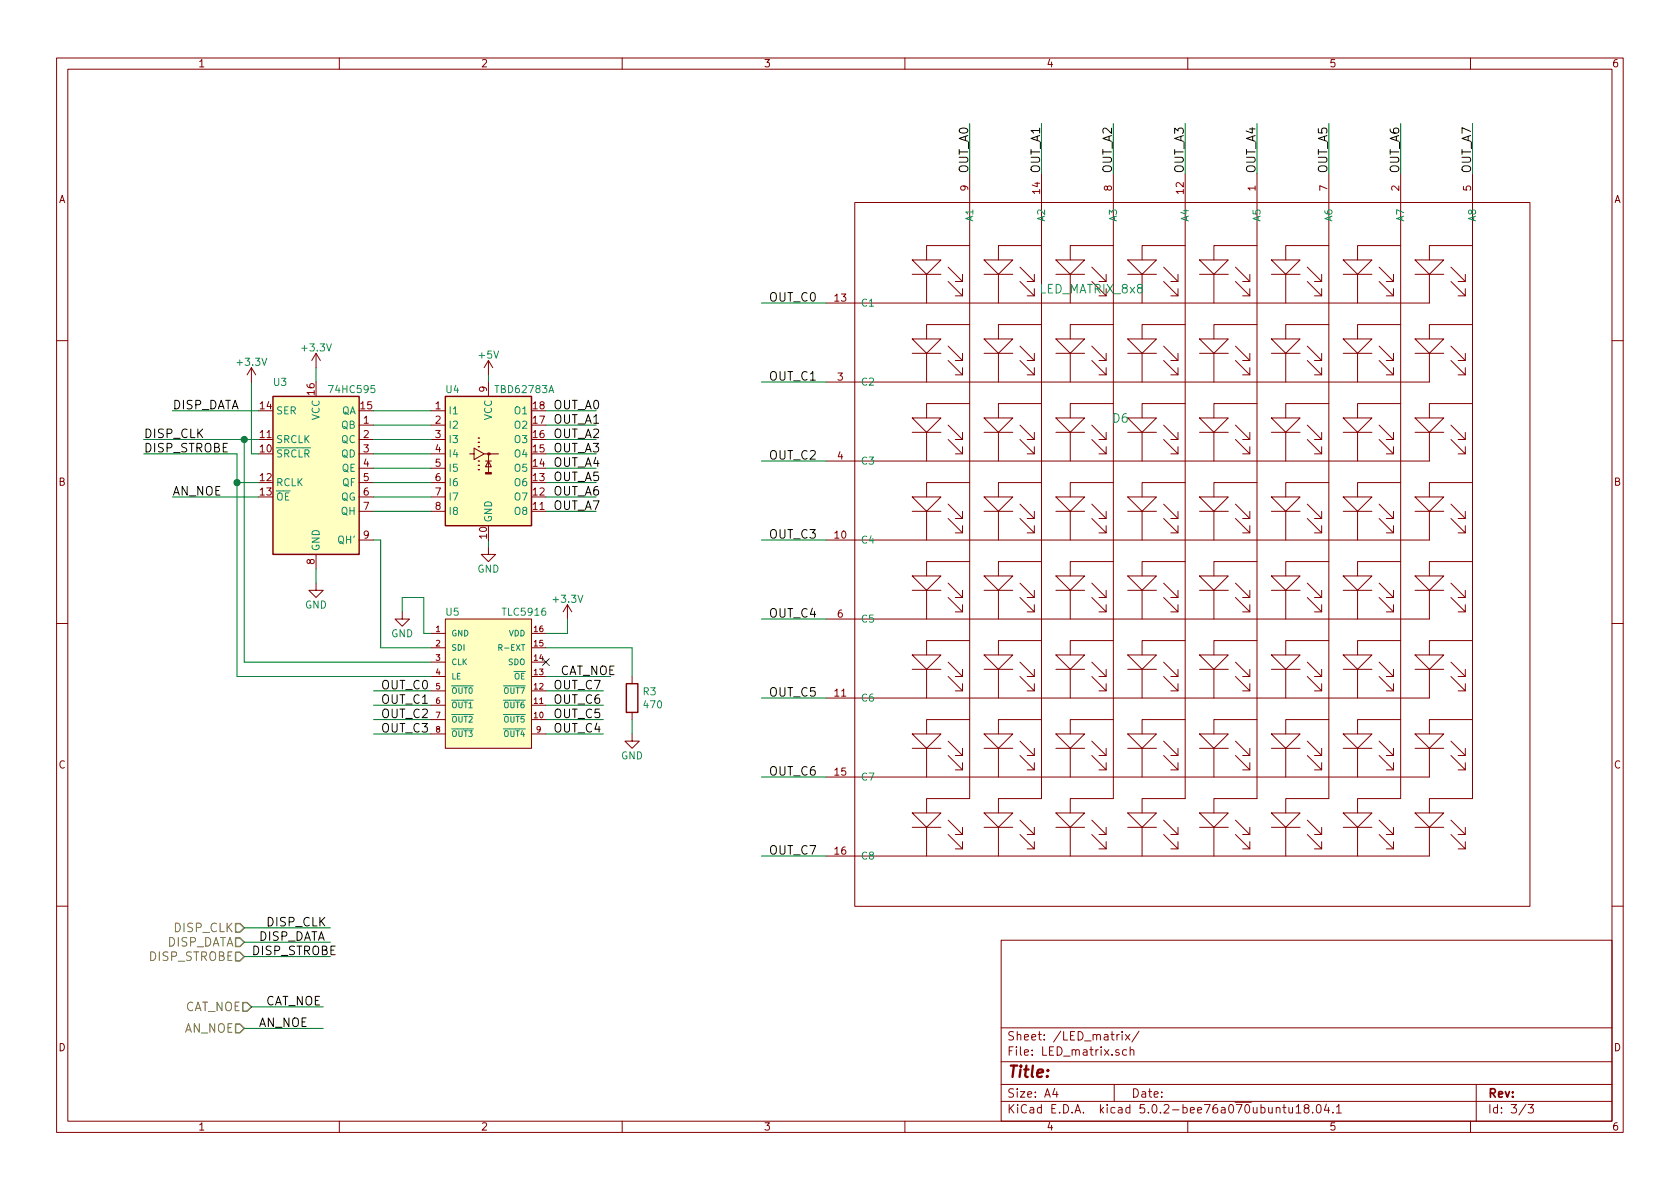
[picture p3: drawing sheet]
EESchema Schematic File Version 4
LIBS:bcl4v2-cache
EELAYER 26 0
EELAYER END
$Descr A4 11693 8268
encoding utf-8
Sheet 3 3
Title ""
Date ""
Rev ""
Comp ""
Comment1 ""
Comment2 ""
Comment3 ""
Comment4 ""
$EndDescr
Text Label 2650 4900 0    60   ~ 0
OUT_C1
Text Label 2650 5100 0    60   ~ 0
OUT_C3
Text Label 3850 5100 0    60   ~ 0
OUT_C4
Text Label 3850 5000 0    60   ~ 0
OUT_C5
Text Label 3850 4900 0    60   ~ 0
OUT_C6
Text Label 3850 4800 0    60   ~ 0
OUT_C7
Text Label 2650 4800 0    60   ~ 0
OUT_C0
Text Label 2650 5000 0    60   ~ 0
OUT_C2
Wire Wire Line
	2600 4900 3000 4900
Wire Wire Line
	3000 5000 2600 5000
Wire Wire Line
	3000 5100 2600 5100
Wire Wire Line
	4200 4800 3800 4800
Wire Wire Line
	4200 4900 3800 4900
Wire Wire Line
	4200 5000 3800 5000
Wire Wire Line
	4200 5100 3800 5100
Wire Wire Line
	3000 4800 2600 4800
$Comp
L bcl4v2-rescue:LED_MATRIX_8x8 D6
U 1 1
P 8300 2650
F 0 "D6" H 7800 2400 60  0000 C CNN
F 1 "LED_MATRIX_8x8" H 7600 3300 60  0000 C CNN
F 2 "kicad_libraries_new:badger_LED_MATRIX_8x8_60.2mmx60.2mm" H 7350 3150 60  0001 C CNN
F 3 "" H 7350 3150 60  0001 C CNN
	1    8300 2650
	1    0    0    -1  
$EndComp
Text Label 5350 2650 0    60   ~ 0
OUT_C1
Text Label 5350 3200 0    60   ~ 0
OUT_C2
Text Label 5350 3750 0    60   ~ 0
OUT_C3
Text Label 5350 4300 0    60   ~ 0
OUT_C4
Text Label 5350 4850 0    60   ~ 0
OUT_C5
Text Label 5350 5400 0    60   ~ 0
OUT_C6
Text Label 5350 5950 0    60   ~ 0
OUT_C7
Text Label 5350 2100 0    60   ~ 0
OUT_C0
Text Label 6750 1200 1    60   ~ 0
OUT_A0
Text Label 7250 1200 1    60   ~ 0
OUT_A1
Text Label 7750 1200 1    60   ~ 0
OUT_A2
Text Label 8250 1200 1    60   ~ 0
OUT_A3
Text Label 8750 1200 1    60   ~ 0
OUT_A4
Text Label 9250 1200 1    60   ~ 0
OUT_A5
Text Label 9750 1200 1    60   ~ 0
OUT_A6
Text Label 10250 1200 1    60   ~ 0
OUT_A7
Wire Wire Line
	5300 2650 5750 2650
Wire Wire Line
	5300 3200 5750 3200
Wire Wire Line
	5300 3750 5750 3750
Wire Wire Line
	5300 4300 5750 4300
Wire Wire Line
	5300 4850 5750 4850
Wire Wire Line
	5300 5400 5750 5400
Wire Wire Line
	5300 5950 5750 5950
Wire Wire Line
	5300 2100 5750 2100
Wire Wire Line
	6750 850  6750 1200
Wire Wire Line
	7250 1200 7250 850 
Wire Wire Line
	7750 1200 7750 850 
Wire Wire Line
	8250 1200 8250 850 
Wire Wire Line
	8750 1200 8750 850 
Wire Wire Line
	9250 1200 9250 850 
Wire Wire Line
	9750 1200 9750 850 
Wire Wire Line
	10250 1200 10250 850 
$Comp
L bcl4v2-rescue:GND #PWR026
U 1 1
P 2200 4050
F 0 "#PWR026" H 2200 3800 50  0001 C CNN
F 1 "GND" H 2200 3900 50  0000 C CNN
F 2 "" H 2200 4050 50  0001 C CNN
F 3 "" H 2200 4050 50  0001 C CNN
	1    2200 4050
	1    0    0    -1  
$EndComp
Wire Wire Line
	2200 2650 2200 2550
$Comp
L bcl4v2-rescue:+3.3V #PWR027
U 1 1
P 2200 2550
F 0 "#PWR027" H 2200 2400 50  0001 C CNN
F 1 "+3.3V" H 2200 2690 50  0000 C CNN
F 2 "" H 2200 2550 50  0001 C CNN
F 3 "" H 2200 2550 50  0001 C CNN
	1    2200 2550
	1    0    0    -1  
$EndComp
$Comp
L bcl4v2-rescue:GND #PWR029
U 1 1
P 3400 3800
F 0 "#PWR029" H 3400 3550 50  0001 C CNN
F 1 "GND" H 3400 3650 50  0000 C CNN
F 2 "" H 3400 3800 50  0001 C CNN
F 3 "" H 3400 3800 50  0001 C CNN
	1    3400 3800
	1    0    0    -1  
$EndComp
Wire Wire Line
	3800 3550 4150 3550
Wire Wire Line
	4150 3450 3800 3450
Wire Wire Line
	3800 3350 4150 3350
Wire Wire Line
	4150 3250 3800 3250
Wire Wire Line
	4150 3150 3800 3150
Wire Wire Line
	4150 3050 3800 3050
Wire Wire Line
	4150 2950 3800 2950
Wire Wire Line
	3800 2850 4150 2850
Wire Wire Line
	3400 3750 3400 3800
Wire Wire Line
	3400 2600 3400 2650
$Comp
L bcl4v2-rescue:+5V #PWR030
U 1 1
P 3400 2600
F 0 "#PWR030" H 3400 2450 50  0001 C CNN
F 1 "+5V" H 3400 2740 50  0000 C CNN
F 2 "" H 3400 2600 50  0001 C CNN
F 3 "" H 3400 2600 50  0001 C CNN
	1    3400 2600
	1    0    0    -1  
$EndComp
Text Label 3850 3550 0    60   ~ 0
OUT_A7
Text Label 3850 3450 0    60   ~ 0
OUT_A6
Text Label 3850 3350 0    60   ~ 0
OUT_A5
Text Label 3850 3250 0    60   ~ 0
OUT_A4
Text Label 3850 3150 0    60   ~ 0
OUT_A3
Text Label 3850 3050 0    60   ~ 0
OUT_A2
Text Label 3850 2950 0    60   ~ 0
OUT_A1
Text Label 3850 2850 0    60   ~ 0
OUT_A0
$Comp
L 74xx:74HC595 U3
U 1 1
P 2200 3250
F 0 "U3" H 1950 3850 50  0000 C CNN
F 1 "74HC595" H 2450 3800 50  0000 C CNN
F 2 "SMD_Packages:SO-16-N" H 2200 3250 50  0001 C CNN
F 3 "http://www.ti.com/lit/ds/symlink/sn74hc595.pdf" H 2200 3250 50  0001 C CNN
	1    2200 3250
	1    0    0    -1  
$EndComp
$Comp
L bcl4v2-rescue:TLC5916-ti U5
U 1 1
P 3400 4750
AR Path="/5C401A25" Ref="U5"  Part="1" 
AR Path="/5BD6AFE7/5C401A25" Ref="U5"  Part="1" 
F 0 "U5" H 3150 5250 50  0000 C CNN
F 1 "TLC5916" H 3650 5250 50  0000 C CNN
F 2 "SMD_Packages:SO-16-N" H 3400 4750 60  0001 C CNN
F 3 "" H 3400 4750 60  0000 C CNN
	1    3400 4750
	1    0    0    -1  
$EndComp
$Comp
L Transistor_Array:TBD62783A U4
U 1 1
P 3400 3150
F 0 "U4" H 3150 3600 50  0000 C CNN
F 1 "TBD62783A" H 3650 3600 50  0000 C CNN
F 2 "kicad_lib:badger_SOIC-18W_7.5x11.6mm_Pitch1.27mm" H 3400 2600 50  0001 C CNN
F 3 "http://toshiba.semicon-storage.com/info/docget.jsp?did=30523&prodName=TBD62783APG" H 3100 3550 50  0001 C CNN
	1    3400 3150
	1    0    0    -1  
$EndComp
Wire Wire Line
	2200 3950 2200 4050
$Comp
L bcl4v2-rescue:GND #PWR0101
U 1 1
P 2800 4250
F 0 "#PWR0101" H 2800 4000 50  0001 C CNN
F 1 "GND" H 2800 4100 50  0000 C CNN
F 2 "" H 2800 4250 50  0001 C CNN
F 3 "" H 2800 4250 50  0001 C CNN
	1    2800 4250
	1    0    0    -1  
$EndComp
$Comp
L bcl4v2-rescue:+3.3V #PWR0102
U 1 1
P 3950 4300
F 0 "#PWR0102" H 3950 4150 50  0001 C CNN
F 1 "+3.3V" H 3950 4440 50  0000 C CNN
F 2 "" H 3950 4300 50  0001 C CNN
F 3 "" H 3950 4300 50  0001 C CNN
	1    3950 4300
	1    0    0    -1  
$EndComp
Wire Wire Line
	2600 3750 2650 3750
Wire Wire Line
	3000 4400 2950 4400
Wire Wire Line
	2950 4400 2950 4150
Wire Wire Line
	2950 4150 2800 4150
Wire Wire Line
	2800 4150 2800 4250
Wire Wire Line
	3800 4400 3950 4400
Wire Wire Line
	3950 4400 3950 4300
Wire Wire Line
	4400 4500 4400 4700
$Comp
L bcl4v2-rescue:R R3
U 1 1
P 4400 4850
F 0 "R3" H 4470 4896 50  0000 L CNN
F 1 "470" H 4470 4805 50  0000 L CNN
F 2 "Resistors_SMD:R_0805_HandSoldering" V 4330 4850 50  0001 C CNN
F 3 "" H 4400 4850 50  0001 C CNN
	1    4400 4850
	1    0    0    -1  
$EndComp
$Comp
L bcl4v2-rescue:GND #PWR0103
U 1 1
P 4400 5100
F 0 "#PWR0103" H 4400 4850 50  0001 C CNN
F 1 "GND" H 4400 4950 50  0000 C CNN
F 2 "" H 4400 5100 50  0001 C CNN
F 3 "" H 4400 5100 50  0001 C CNN
	1    4400 5100
	1    0    0    -1  
$EndComp
Wire Wire Line
	4400 5000 4400 5100
NoConn ~ 3800 4600
Wire Wire Line
	3800 4700 4250 4700
Text Label 3900 4700 0    60   ~ 0
CAT_NOE
Text Label 1850 7000 0    60   ~ 0
CAT_NOE
Text Label 1850 6450 0    60   ~ 0
DISP_CLK
Text Label 1750 6650 0    60   ~ 0
DISP_STROBE
Wire Wire Line
	1800 2850 1200 2850
Text Label 1200 2850 0    60   ~ 0
DISP_DATA
Text Label 1800 6550 0    60   ~ 0
DISP_DATA
Text Label 1000 3050 0    60   ~ 0
DISP_CLK
Wire Wire Line
	1800 3150 1750 3150
Wire Wire Line
	1750 3150 1750 2650
$Comp
L bcl4v2-rescue:+3.3V #PWR0104
U 1 1
P 1750 2650
F 0 "#PWR0104" H 1750 2500 50  0001 C CNN
F 1 "+3.3V" H 1750 2790 50  0000 C CNN
F 2 "" H 1750 2650 50  0001 C CNN
F 3 "" H 1750 2650 50  0001 C CNN
	1    1750 2650
	1    0    0    -1  
$EndComp
Wire Wire Line
	1800 3450 1200 3450
Text Label 1000 3150 0    60   ~ 0
DISP_STROBE
Text Label 1200 3450 0    60   ~ 0
AN_NOE
Text Label 1800 7150 0    60   ~ 0
AN_NOE
Text HLabel 1700 6550 0    60   Input ~ 0
DISP_DATA
Text HLabel 1700 6650 0    60   Input ~ 0
DISP_STROBE
Text HLabel 1700 6450 0    60   Input ~ 0
DISP_CLK
Text HLabel 1750 7000 0    60   Input ~ 0
CAT_NOE
Text HLabel 1700 7150 0    60   Input ~ 0
AN_NOE
Wire Wire Line
	1700 6450 2300 6450
Wire Wire Line
	1700 6550 2300 6550
Wire Wire Line
	1750 7000 2250 7000
Wire Wire Line
	1700 7150 2250 7150
Wire Wire Line
	1700 6650 2300 6650
Wire Wire Line
	3800 4500 4400 4500
Wire Wire Line
	2650 3750 2650 4500
Wire Wire Line
	1700 4600 1700 3050
Wire Wire Line
	1700 4600 3000 4600
Wire Wire Line
	1700 3050 1800 3050
Wire Wire Line
	1650 3350 1650 4700
Wire Wire Line
	1650 4700 3000 4700
Wire Wire Line
	1650 3350 1800 3350
Wire Wire Line
	2650 4500 3000 4500
Wire Wire Line
	1700 3050 1000 3050
Connection ~ 1700 3050
Connection ~ 1650 3350
Wire Wire Line
	1000 3150 1650 3150
Wire Wire Line
	1650 3150 1650 3350
Wire Wire Line
	2600 2850 3000 2850
Wire Wire Line
	2600 2950 3000 2950
Wire Wire Line
	2600 3050 3000 3050
Wire Wire Line
	2600 3150 3000 3150
Wire Wire Line
	2600 3250 3000 3250
Wire Wire Line
	2600 3350 3000 3350
Wire Wire Line
	2600 3450 3000 3450
Wire Wire Line
	2600 3550 3000 3550
$EndSCHEMATC
